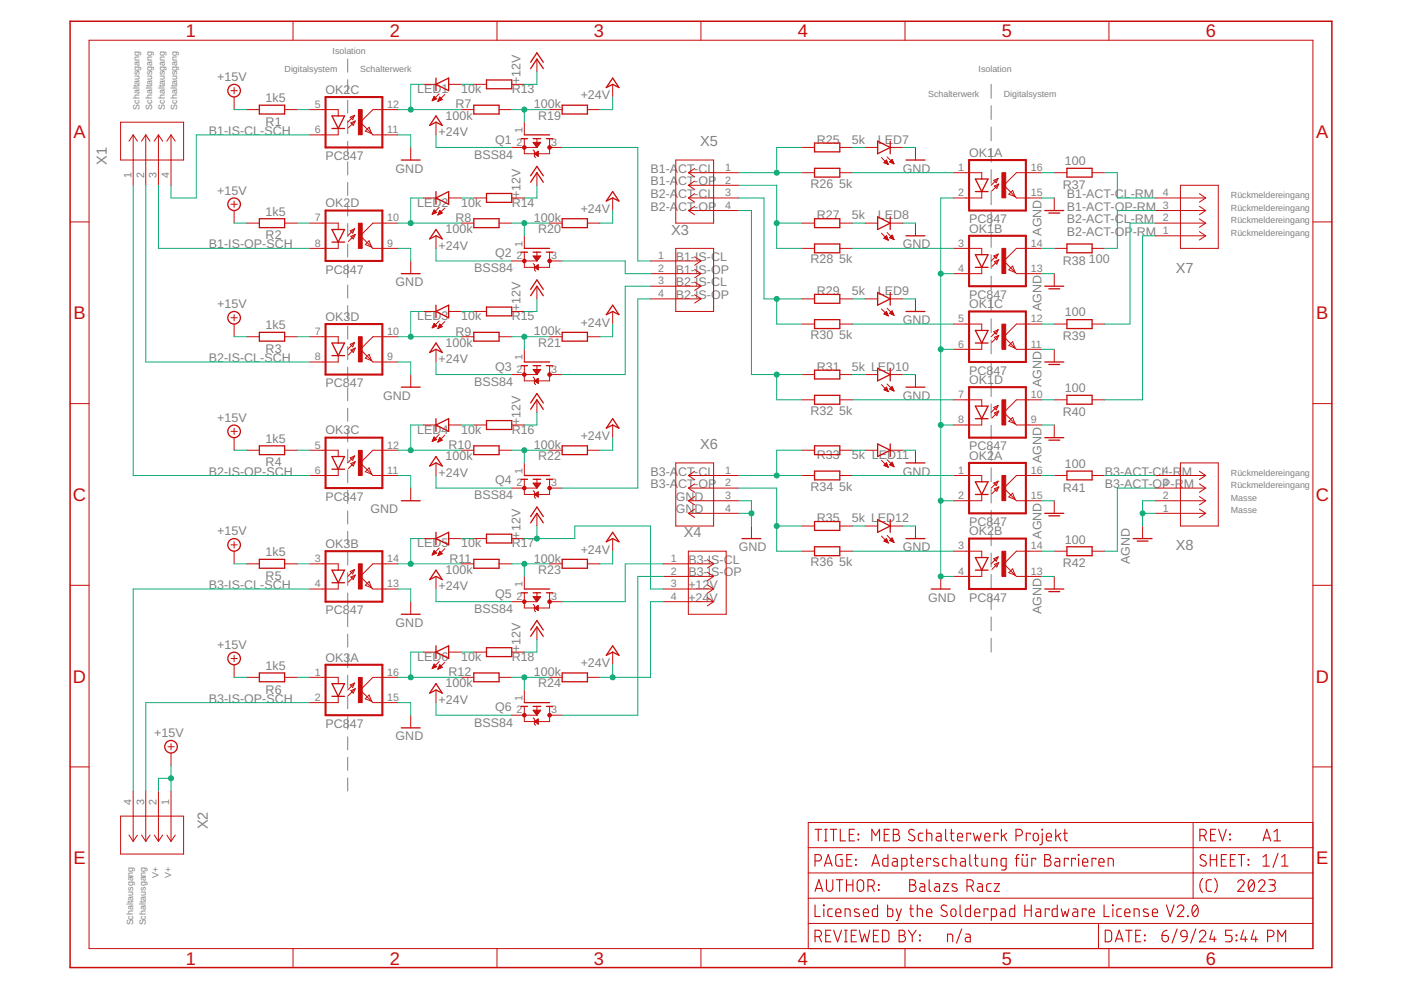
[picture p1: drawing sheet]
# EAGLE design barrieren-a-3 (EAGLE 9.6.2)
AUTHOR: Balazs Racz; DRAWING_TITLE: MEB Schalterwerk Projekt; LICENSE: Licensed by the Solderpad Hardware License V2.0; REVIEWER: n/a; REVISION: A5; YEAR: 2023
FRAME1 (FRAME_A_L): PAGE: Input ports
FRAME2 (FRAME_A_L): PAGE: Adapterschaltung für Barrieren; REVISION: A1

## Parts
LED1  LEDCHIPLED_0603  [CHIPLED_0603]
LED2  LEDCHIPLED_0603  [CHIPLED_0603]
LED3  LEDCHIPLED_0603  [CHIPLED_0603]
LED4  LEDCHIPLED_0603  [CHIPLED_0603]
LED5  LEDCHIPLED_0603  [CHIPLED_0603]
LED6  LEDCHIPLED_0603  [CHIPLED_0603]
LED7  LEDCHIPLED_0603  [CHIPLED_0603]
LED8  LEDCHIPLED_0603  [CHIPLED_0603]
LED9  LEDCHIPLED_0603  [CHIPLED_0603]
LED10  LEDCHIPLED_0603  [CHIPLED_0603]
LED11  LEDCHIPLED_0603  [CHIPLED_0603]
LED12  LEDCHIPLED_0603  [CHIPLED_0603]
OK1  PC847  [DIL16]
OK2  PC847  [DIL16]
OK3  PC847  [DIL16]
Q1  BSS84  [SOT23-PCH]
Q2  BSS84  [SOT23-PCH]
Q3  BSS84  [SOT23-PCH]
Q4  BSS84  [SOT23-PCH]
Q5  BSS84  [SOT23-PCH]
Q6  BSS84  [SOT23-PCH]
R1  1k5  R-EU_R0805  [R0805]
R2  1k5  R-EU_R0805  [R0805]
R3  1k5  R-EU_R0805  [R0805]
R4  1k5  R-EU_R0805  [R0805]
R5  1k5  R-EU_R0805  [R0805]
R6  1k5  R-EU_R0805  [R0805]
R7  100k  R-EU_R0805  [R0805]
R8  100k  R-EU_R0805  [R0805]
R9  100k  R-EU_R0805  [R0805]
R10  100k  R-EU_R0805  [R0805]
R11  100k  R-EU_R0805  [R0805]
R12  100k  R-EU_R0805  [R0805]
R13  10k  R-EU_R0805  [R0805]
R14  10k  R-EU_R0805  [R0805]
R15  10k  R-EU_R0805  [R0805]
R16  10k  R-EU_R0805  [R0805]
R17  10k  R-EU_R0805  [R0805]
R18  10k  R-EU_R0805  [R0805]
R19  100k  R-EU_R0805  [R0805]
R20  100k  R-EU_R0805  [R0805]
R21  100k  R-EU_R0805  [R0805]
R22  100k  R-EU_R0805  [R0805]
R23  100k  R-EU_R0805  [R0805]
R24  100k  R-EU_R0805  [R0805]
R25  5k  R-EU_R0805  [R0805]
R26  5k  R-EU_R0805  [R0805]
R27  5k  R-EU_R0805  [R0805]
R28  5k  R-EU_R0805  [R0805]
R29  5k  R-EU_R0805  [R0805]
R30  5k  R-EU_R0805  [R0805]
R31  5k  R-EU_R0805  [R0805]
R32  5k  R-EU_R0805  [R0805]
R33  5k  R-EU_R0805  [R0805]
R34  5k  R-EU_R0805  [R0805]
R35  5k  R-EU_R0805  [R0805]
R36  5k  R-EU_R0805  [R0805]
R37  100  R-EU_R0805  [R0805]
R38  100  R-EU_R0805  [R0805]
R39  100  R-EU_R0805  [R0805]
R40  100  R-EU_R0805  [R0805]
R41  100  R-EU_R0805  [R0805]
R42  100  R-EU_R0805  [R0805]
X1  PHNX_4P_350CONN_1984989_PXC  [PHNX_4P_350]
X2  PHNX_4P_350CONN_1984989_PXC  [PHNX_4P_350]
X3  PHNX_4P_350CONN_1984989_PXC  [PHNX_4P_350]
X4  PHNX_4P_350CONN_1984989_PXC  [PHNX_4P_350]
X5  PHNX_4P_350CONN_1984989_PXC  [PHNX_4P_350]
X6  PHNX_4P_350CONN_1984989_PXC  [PHNX_4P_350]
X7  PHNX_4P_350CONN_1984989_PXC  [PHNX_4P_350]
X8  PHNX_4P_350CONN_1984989_PXC  [PHNX_4P_350]

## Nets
+12V: R13.2 R14.2 R15.2 R16.2 R17.2 R18.2 X4.3
+15V: R1.1 R2.1 R3.1 R4.1 R5.1 R6.1 X2.1 X2.2
+24V: Q1.2(S) Q2.2(S) Q3.2(S) Q4.2(S) Q5.2(S) Q6.2(S) R19.2 R20.2 R21.2 R22.2 R23.2 R24.2 X4.4
AGND: OK1.9(D:EMIT) OK1.11(C:EMIT) OK1.13(B:EMIT) OK1.15(A:EMIT) OK2.13(B:EMIT) OK2.15(A:EMIT) X8.1 X8.2
B1-ACT-CL: R25.2 R26.2 X5.1
B1-ACT-CL-RM: R37.1 X7.4
B1-ACT-OP: R27.2 R28.2 X5.2
B1-ACT-OP-RM: R38.1 X7.3
B1-IS-CL: Q1.3(D) X3.1
B1-IS-CL-SCH: OK2.6(C:C) X1.4
B1-IS-OP: Q2.3(D) X3.2
B1-IS-OP-SCH: OK2.8(D:C) X1.3
B2-ACT-CL: R29.2 R30.2 X5.3
B2-ACT-CL-RM: R39.1 X7.2
B2-ACT-OP: R31.2 R32.2 X5.4
B2-ACT-OP-RM: R40.1 X7.1
B2-IS-CL: Q3.3(D) X3.3
B2-IS-CL-SCH: OK3.8(D:C) X1.2
B2-IS-OP: Q4.3(D) X3.4
B2-IS-OP-SCH: OK3.6(C:C) X1.1
B3-ACT-CL: R33.2 R34.2 X6.1
B3-ACT-CL-RM: R41.1 X8.4
B3-ACT-OP: R35.2 R36.2 X6.2
B3-ACT-OP-RM: R42.1 X8.3
B3-IS-CL: Q5.3(D) X4.1
B3-IS-CL-SCH: OK3.4(B:C) X2.4
B3-IS-OP: Q6.3(D) X4.2
B3-IS-OP-SCH: OK3.2(A:C) X2.3
GND: LED7.C LED8.C LED9.C LED10.C LED11.C LED12.C OK1.2(A:C) OK1.4(B:C) OK1.6(C:C) OK1.8(D:C) OK2.2(A:C) OK2.4(B:C) OK2.9(D:EMIT) OK2.11(C:EMIT) OK3.9(D:EMIT) OK3.11(C:EMIT) OK3.13(B:EMIT) OK3.15(A:EMIT) X6.3 X6.4
N$1: Q1.1(G) R7.1 R19.1
N$2: OK2.1(A:A) R34.1
N$3: LED12.A R35.1
N$4: LED11.A R33.1
N$5: OK2.5(C:A) R1.2
N$6: OK1.12(C:COL) R39.2
N$7: OK2.3(B:A) R36.1
N$8: OK2.7(D:A) R2.2
N$9: OK1.10(D:COL) R40.2
N$10: OK1.5(C:A) R30.1
N$11: LED1.A R13.1
N$12: LED2.A R14.1
N$13: LED2.C OK2.10(D:COL) R8.2
N$14: Q2.1(G) R8.1 R20.1
N$15: OK3.7(D:A) R3.2
N$16: OK1.7(D:A) R32.1
N$17: LED9.A R29.1
N$18: LED3.A R15.1
N$19: OK2.16(A:COL) R41.2
N$20: LED3.C OK3.10(D:COL) R9.2
N$21: OK2.14(B:COL) R42.2
N$22: Q3.1(G) R9.1 R21.1
N$23: OK3.5(C:A) R4.2
N$24: LED10.A R31.1
N$29: LED4.A R16.1
N$30: OK1.16(A:COL) R37.2
N$31: LED1.C OK2.12(C:COL) R7.2
N$32: OK1.14(B:COL) R38.2
N$33: OK1.1(A:A) R26.1
N$34: LED4.C OK3.12(C:COL) R10.2
N$35: OK1.3(B:A) R28.1
N$36: LED7.A R25.1
N$37: LED8.A R27.1
N$40: Q4.1(G) R10.1 R22.1
N$41: OK3.3(B:A) R5.2
N$42: LED5.A R17.1
N$43: LED5.C OK3.14(B:COL) R11.2
N$44: Q5.1(G) R11.1 R23.1
N$45: OK3.1(A:A) R6.2
N$46: LED6.A R18.1
N$47: LED6.C OK3.16(A:COL) R12.2
N$48: Q6.1(G) R12.1 R24.1

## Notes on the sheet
- Isolation
- Digitalsystem | Schalterwerk | Isolation
- Schalterwerk | Digitalsystem
- Schaltausgang | Schaltausgang | Schaltausgang | Schaltausgang
- Rückmeldereingang
- Rückmeldereingang
- Rückmeldereingang
- Rückmeldereingang
- Rückmeldereingang
- Rückmeldereingang
- Masse
- Masse
- Schaltausgang | Schaltausgang | V+ | V+
